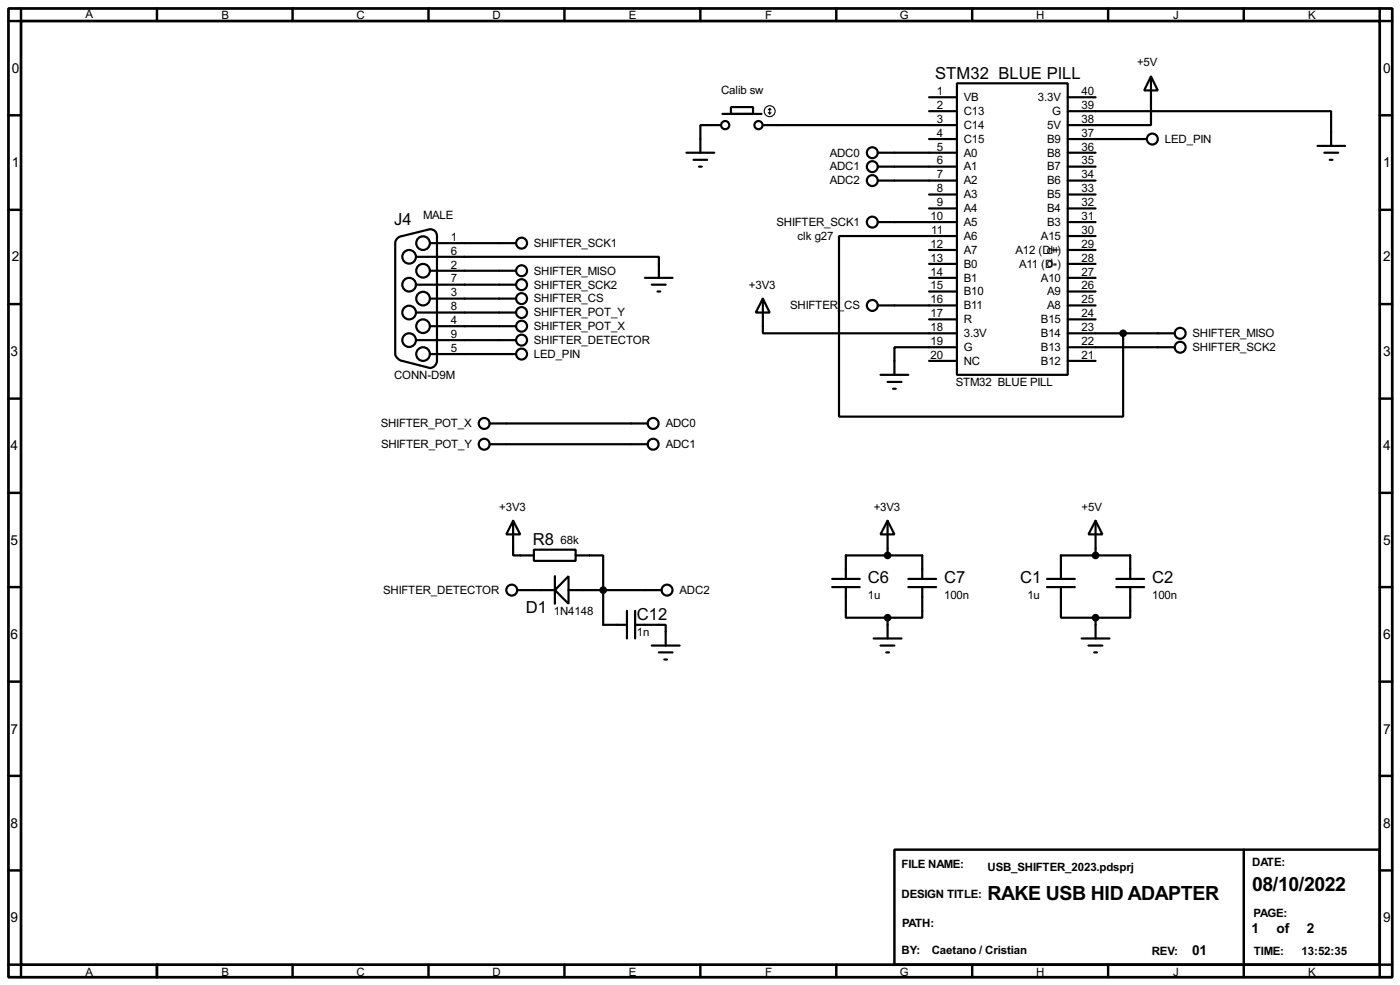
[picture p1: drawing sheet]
<svg xmlns="http://www.w3.org/2000/svg" width="256mm" height="180mm" viewBox="0 0 256 180" stroke-linecap="round" stroke-linejoin="round" font-family="sans-serif">
<path d="M1.6 1.6h253.5v177.3h-253.5zM3.9 3.9h248.9v172.7h-248.9z" fill="none" stroke="#000" stroke-width=".5"/>
<g fill="none" stroke="#000" stroke-width=".45">
<path d="M3.9 1.6v2.3h-2.3M28.8 1.6v2.3M53.6 1.6v2.3M78.5 1.6v2.3M103.4 1.6v2.3M128.3 1.6v2.3M153.2 1.6v2.3M178.1 1.6v2.3M203 1.6v2.3M227.9 1.6v2.3M252.8 1.6v2.3h2.3M1.6 21.1h2.3"/>
<path d="M1.6 38.4h2.3M252.8 21.1h2.3M252.8 38.4h2.3M1.6 55.7h2.3M252.8 55.7h2.3M1.6 73h2.3M252.8 73h2.3M1.6 90.2h2.3M252.8 90.2h2.3M1.6 107.5h2.3M252.8 107.5h2.3M1.6 124.8h2.3"/>
<path d="M252.8 124.8h2.3M1.6 142h2.3M1.6 159.3h2.3M163.9 155.5h88.9v21.1h-88.9zM227.9 155.5v23.4M252.8 142h2.3M252.8 159.3h2.3M1.6 176.6h2.3v2.3M28.8 176.6v2.3M53.6 176.6v2.3M78.5 176.6v2.3M103.4 176.6v2.3"/>
<path d="M128.3 176.6v2.3M153.2 176.6v2.3M178.1 176.6v2.3M203 176.6v2.3M255.1 176.6h-2.3v2.3"/>
</g>
<g fill="none" stroke="#000" stroke-width=".4">
<path d="M133.9 19.6h4.1v1.3h-4.1zM170.2 17.8h5.1M175.3 15.3h20.3v53.3h-20.3zM195.6 17.8h5.1M210.9 14l1.2 2.6h-2.5zM210.9 14v8.9h-15.3M125.8 28h5.1M127.1 29.3h2.5M128.1 30.5h.5M132.1 22.9h-3.8v5.1M132.4 20.9h7.1M139.8 22.9h35.5"/>
<path d="M160.8 28h14.5M160.8 30.5h14.5M160.8 33.1h14.5M170.2 25.5h5.1M170.2 20.4h5.1M170.2 35.6h5.1M170.2 38.2h5.1M195.6 20.4h48.3v6.3M195.6 28h5.1M195.6 30.5h5.1M195.6 33.1h5.1M195.6 25.5h14.5"/>
<path d="M195.6 35.6h5.1M195.6 38.2h5.1M241.4 26.7h5M242.6 28h2.6M243.6 29.3h.5M72.7 43.7l.7-.4 5.4-1.3a1.2 1.2 0 0 1 1.3 1.2v22.9a1.36 1.36 0 0 1-1.3 1.3l-5.1-1.3a1.66 1.66 0 0 1-1.3-1.3v-20.3zM76.3 47h44.4v3.9M76.3 52.1h18.2M76.3 57.2h18.2M78.8 44.5h15.7M78.8 49.6h15.7M78.8 54.7h15.7"/>
<path d="M78.8 59.7h15.7M118.2 50.9h5M119.4 52.1h2.6M120.5 53.4h.5M139.8 54.7l1.2 2.5h-2.5zM139.8 54.7v6.3h35.5M160.8 40.7h14.5M160.8 55.9h14.5M170.2 45.8h5.1M170.2 48.3h5.1M170.2 50.9h5.1M170.2 53.4h5.1"/>
<path d="M170.2 58.5h5.1M175.3 43.2h-21.6v33.1h52.1v-15.3M195.6 40.7h5.1M195.6 55.9h5.1M195.6 43.2h5.1M195.6 45.8h5.1M195.6 48.3h5.1M195.6 50.9h5.1M195.6 53.4h5.1M195.6 58.5h5.1M76.3 62.3h18.2M78.8 64.8h15.7"/>
<path d="M89.7 77.5h29M161.3 68.6h5.1M162.6 69.9h2.6M163.6 71.2h.5M170.2 66.1h5.1M175.3 63.6h-11.4v5M195.6 63.6h19.6M195.6 61h19.6M195.6 66.1h5.1M89.7 81.3h29M94 95.3l1.3 2.5h-2.5zM94 95.3v6.4h3.8"/>
<path d="M162.6 95.3l1.3 2.5h-2.6zM162.6 95.3v6.4M200.7 95.3l1.3 2.5h-2.6zM200.7 95.3v6.4M94.8 108h6.9M97.8 100.6h7.7v2.1h-7.7zM101.7 105.5v5M104.2 105.5v5l-2.5-2.5zM104.2 108h17M105.5 101.7h5v12.7h4.4M114.9 111.8v5.1M116.4 114.4h5.6v3.8"/>
<path d="M116.4 111.8v5.1M119.4 118.2h5.1M120.7 119.4h2.5M152.5 106h5M152.5 107.5h5M155 107.5v5.6h7.6M155 106v-4.3h14v4.3M160.1 116.9h5.1M161.3 118.2h2.6M162.4 119.4h.5M162.6 113.1v3.8M166.4 106h5.1"/>
<path d="M166.4 107.5h5.1M169 107.5v5.6h-6.4M191.8 106h5.1M191.8 107.5h5.1M194.4 107.5v5.6h6.3M194.4 106v-4.3h12.7v4.3M198.2 116.9h5.1M199.4 118.2h2.6M200.5 119.4h.5M200.7 113.1v3.8M204.5 106h5.1M204.5 107.5h5.1"/>
<path d="M207.1 107.5v5.6h-6.4M121.7 120.7h.5"/>
<circle cx="132.8" cy="22.9" r=".75"/>
<circle cx="138.9" cy="22.9" r=".75"/>
<circle cx="159.8" cy="28" r="1"/>
<circle cx="159.8" cy="30.5" r="1"/>
<circle cx="159.8" cy="33.1" r="1"/>
<circle cx="211.1" cy="25.5" r="1"/>
<circle cx="74.9" cy="47" r="1.25"/>
<circle cx="74.9" cy="57.2" r="1.25"/>
<circle cx="74.9" cy="52.1" r="1.25"/>
<circle cx="77.5" cy="44.5" r="1.25"/>
<circle cx="77.5" cy="54.7" r="1.25"/>
<circle cx="77.5" cy="49.6" r="1.25"/>
<circle cx="77.5" cy="59.7" r="1.25"/>
<circle cx="95.5" cy="44.5" r="1"/>
<circle cx="95.5" cy="49.6" r="1"/>
<circle cx="95.5" cy="52.1" r="1"/>
<circle cx="95.5" cy="59.7" r="1"/>
<circle cx="95.5" cy="57.2" r="1"/>
<circle cx="95.5" cy="54.7" r="1"/>
<circle cx="159.8" cy="40.7" r="1"/>
<circle cx="159.8" cy="55.9" r="1"/>
<circle cx="74.9" cy="62.3" r="1.25"/>
<circle cx="77.5" cy="64.8" r="1.25"/>
<circle cx="88.7" cy="77.5" r="1"/>
<circle cx="95.5" cy="62.3" r="1"/>
<circle cx="95.5" cy="64.8" r="1"/>
<circle cx="119.6" cy="77.5" r="1"/>
<circle cx="216.2" cy="61" r="1"/>
<circle cx="216.2" cy="63.6" r="1"/>
<circle cx="88.7" cy="81.3" r="1"/>
<circle cx="119.6" cy="81.3" r="1"/>
<circle cx="93.7" cy="108" r="1"/>
<circle cx="122.2" cy="108" r="1"/>
</g>
<g fill="#000" stroke="#000" stroke-width=".4">
<circle cx="205.7" cy="61" r=".5"/>
<circle cx="110.5" cy="108" r=".5"/>
<circle cx="162.6" cy="113.1" r=".5"/>
<circle cx="162.6" cy="101.7" r=".5"/>
<circle cx="200.7" cy="113.1" r=".5"/>
<circle cx="200.7" cy="101.7" r=".5"/>
</g>
<g fill="none" stroke="#000" stroke-width=".2">
<path d="M141 19.9v1M141 19.9l-.2 .2M141 19.9l.3 .2M140.8 20.6l.2 .3M141.3 20.6l-.3 .3"/>
<circle cx="141" cy="20.4" r="1"/>
</g>
<g font-size="4">
<text x="180.9" y="164.8">RAKE USB HID ADAPTER</text>
<text x="229.4" y="163.1">08/10/2022</text>
</g>
<g font-size="3.4">
<text x="171.3" y="14.5">STM32 BLUE PILL</text>
<text x="72.2" y="41.2">J4</text>
<text x="97.6" y="99.8">R8</text>
<text x="159" y="106.7">C6</text>
<text x="173" y="106.7">C7</text>
<text x="186.9" y="106.7">C1</text>
<text x="211.1" y="106.7">C2</text>
<text x="96.4" y="112.3">D1</text>
<text x="116.7" y="113.6">C12</text>
</g>
<g font-size="2.8">
<text x="2.2" y="13.4">0</text>
<text x="253.4" y="13.4">0</text>
<text x="2.2" y="30.6">1</text>
<text x="253.4" y="30.6">1</text>
<text x="2.2" y="47.9">2</text>
<text x="253.4" y="47.9">2</text>
<text x="1.9" y="65.2">3</text>
<text x="253.4" y="65.2">3</text>
<text x="1.9" y="82.4">4</text>
<text x="253.4" y="82.4">4</text>
<text x="1.9" y="99.7">5</text>
<text x="253.4" y="99.7">5</text>
<text x="1.9" y="117">6</text>
<text x="253.4" y="117">6</text>
<text x="1.9" y="134.3">7</text>
<text x="253.4" y="134.3">7</text>
<text x="1.9" y="151.5">8</text>
<text x="253.4" y="151.5">8</text>
<text x="1.9" y="168.8">9</text>
<text x="229.3" y="170.8">1</text>
<text x="233.9" y="170.8">of</text>
<text x="239.4" y="170.8">2</text>
<text x="253.4" y="168.8">9</text>
<text x="218.4" y="174.9">01</text>
</g>
<g font-size="2.4">
<text x="15.7" y="3.2">A</text>
<text x="40.6" y="3.5">B</text>
<text x="65.3" y="3.5">C</text>
<text x="90.2" y="3.5">D</text>
<text x="115.2" y="3.5">E</text>
<text x="140.2" y="3.5">F</text>
<text x="164.9" y="3.5">G</text>
<text x="189.8" y="3.5">H</text>
<text x="214.9" y="3.5">J</text>
<text x="239.7" y="3.5">K</text>
<text x="132.1" y="17.1">Calib sw</text>
<text x="171.6" y="17.4">1</text>
<text x="198.2" y="17.4">40</text>
<text x="208.3" y="12.2">+5V</text>
<text x="171.6" y="19.9">2</text>
<text x="171.6" y="22.5">3</text>
<text x="176.6" y="18.5">VB</text>
<text x="176.6" y="21">C13</text>
<text x="176.6" y="23.6">C14</text>
<text x="190.1" y="18.5">3.3V</text>
<text x="191.9" y="23.6">5V</text>
<text x="192.8" y="21">G</text>
<text x="198.2" y="19.9">39</text>
<text x="198.2" y="22.5">38</text>
<text x="152" y="28.6">ADC0</text>
<text x="171.6" y="25">4</text>
<text x="171.6" y="27.5">5</text>
<text x="176.6" y="26.1">C15</text>
<text x="176.6" y="28.6">A0</text>
<text x="191.9" y="26.1">B9</text>
<text x="191.9" y="28.6">B8</text>
<text x="198.2" y="25">37</text>
<text x="198.2" y="27.5">36</text>
<text x="213.4" y="26.1">LED_PIN</text>
<text x="152" y="31.2">ADC1</text>
<text x="152" y="33.8">ADC2</text>
<text x="171.6" y="30.1">6</text>
<text x="171.6" y="32.6">7</text>
<text x="171.6" y="35.2">8</text>
<text x="176.6" y="31.2">A1</text>
<text x="176.6" y="33.8">A2</text>
<text x="191.9" y="31.2">B7</text>
<text x="191.9" y="33.8">B6</text>
<text x="198.2" y="30.1">35</text>
<text x="198.2" y="32.6">34</text>
<text x="198.2" y="35.2">33</text>
<text x="77.5" y="40">MALE</text>
<text x="142.3" y="41.3">SHIFTER_SCK1</text>
<text x="170.5" y="40.2">10</text>
<text x="171.6" y="37.7">9</text>
<text x="176.6" y="36.3">A3</text>
<text x="176.6" y="38.8">A4</text>
<text x="176.6" y="41.3">A5</text>
<text x="191.9" y="36.3">B5</text>
<text x="191.9" y="38.8">B4</text>
<text x="191.9" y="41.3">B3</text>
<text x="198.2" y="37.7">32</text>
<text x="198.2" y="40.2">31</text>
<text x="82.6" y="44.1">1</text>
<text x="82.6" y="46.6">6</text>
<text x="97.8" y="45.2">SHIFTER_SCK1</text>
<text x="146.1" y="43.9">clk g27</text>
<text x="170.5" y="45.4">12</text>
<text x="170.5" y="47.9">13</text>
<text x="170.6" y="42.8">11</text>
<text x="176.6" y="43.9">A6</text>
<text x="176.6" y="46.5">A7</text>
<text x="186.1" y="46.5">A12 (Dd++)</text>
<text x="190.7" y="43.9">A15</text>
<text x="198.2" y="42.8">30</text>
<text x="198.2" y="45.4">29</text>
<text x="198.2" y="47.9">28</text>
<text x="82.6" y="49.2">2</text>
<text x="82.6" y="51.7">7</text>
<text x="97.8" y="50.3">SHIFTER_MISO</text>
<text x="97.8" y="52.8">SHIFTER_SCK2</text>
<text x="137.2" y="52.8">+3V3</text>
<text x="170.5" y="50.4">14</text>
<text x="170.5" y="52.9">15</text>
<text x="176.6" y="49">B0</text>
<text x="176.6" y="51.5">B1</text>
<text x="186.7" y="49">A11 (D-)</text>
<text x="190.7" y="51.5">A10</text>
<text x="191.8" y="48.9">d-</text>
<text x="198.2" y="50.4">27</text>
<text x="198.2" y="52.9">26</text>
<text x="82.6" y="54.3">3</text>
<text x="82.6" y="56.8">8</text>
<text x="82.6" y="59.3">4</text>
<text x="97.8" y="57.9">SHIFTER_POT_Y</text>
<text x="97.8" y="55.4">SHIFTER_CS</text>
<text x="144.8" y="56.6">SHIFTER_CS</text>
<text x="170.5" y="55.5">16</text>
<text x="170.5" y="58.1">17</text>
<text x="176.6" y="54">B10</text>
<text x="176.6" y="56.6">B11</text>
<text x="176.6" y="59.2">R</text>
<text x="190.7" y="59.2">B15</text>
<text x="191.9" y="54">A9</text>
<text x="191.9" y="56.6">A8</text>
<text x="198.2" y="55.5">25</text>
<text x="198.2" y="58.1">24</text>
<text x="82.6" y="61.9">9</text>
<text x="82.6" y="64.4">5</text>
<text x="97.8" y="60.4">SHIFTER_POT_X</text>
<text x="97.8" y="63">SHIFTER_DETECTOR</text>
<text x="97.8" y="65.5">LED_PIN</text>
<text x="170.5" y="60.6">18</text>
<text x="170.5" y="63.1">19</text>
<text x="170.5" y="65.6">20</text>
<text x="176.6" y="61.7">3.3V</text>
<text x="176.6" y="64.2">G</text>
<text x="190.7" y="61.7">B14</text>
<text x="190.7" y="64.2">B13</text>
<text x="198.2" y="60.6">23</text>
<text x="198.2" y="63.1">22</text>
<text x="198.2" y="65.6">21</text>
<text x="218.5" y="61.7">SHIFTER_MISO</text>
<text x="218.5" y="64.2">SHIFTER_SCK2</text>
<text x="72.2" y="69.5">CONN-D9M</text>
<text x="175.1" y="70.7">STM32 BLUE PILL</text>
<text x="176.6" y="66.7">NC</text>
<text x="190.7" y="66.7">B12</text>
<text x="69.8" y="78.2">SHIFTER_POT_X</text>
<text x="69.8" y="82">SHIFTER_POT_Y</text>
<text x="122" y="78.2">ADC0</text>
<text x="122" y="82">ADC1</text>
<text x="91.5" y="93.5">+3V3</text>
<text x="160.1" y="93.5">+3V3</text>
<text x="198.2" y="93.5">+5V</text>
<text x="102.7" y="99.7">68k</text>
<text x="70.2" y="108.7">SHIFTER_DETECTOR</text>
<text x="101.5" y="112.6">1N4148</text>
<text x="124.5" y="108.7">ADC2</text>
<text x="159" y="109.7">1u</text>
<text x="173" y="109.7">100n</text>
<text x="188.2" y="109.7">1u</text>
<text x="211.1" y="109.7">100n</text>
<text x="116.7" y="116.5">1n</text>
<text x="165.2" y="158.9">FILE NAME:</text>
<text x="180.9" y="159.4">USB_SHIFTER_2023.pdsprj</text>
<text x="229.4" y="158.4">DATE:</text>
<text x="165.2" y="164.3">DESIGN TITLE:</text>
<text x="229.7" y="167.8">PAGE:</text>
<text x="165.3" y="169.7">PATH:</text>
<text x="15.7" y="178.6">A</text>
<text x="40.6" y="178.6">B</text>
<text x="65.3" y="178.6">C</text>
<text x="90.2" y="178.6">D</text>
<text x="115.2" y="178.6">E</text>
<text x="140.2" y="178.6">F</text>
<text x="164.9" y="178.6">G</text>
<text x="165.2" y="174.7">BY:</text>
<text x="170.7" y="174.7">Caetano / Cristian</text>
<text x="189.8" y="178.6">H</text>
<text x="211" y="174.7">REV:</text>
<text x="214.9" y="178.6">J</text>
<text x="229.7" y="174.7">TIME:</text>
<text x="238.5" y="174.7">13:52:35</text>
<text x="239.7" y="178.6">K</text>
</g>
</svg>
